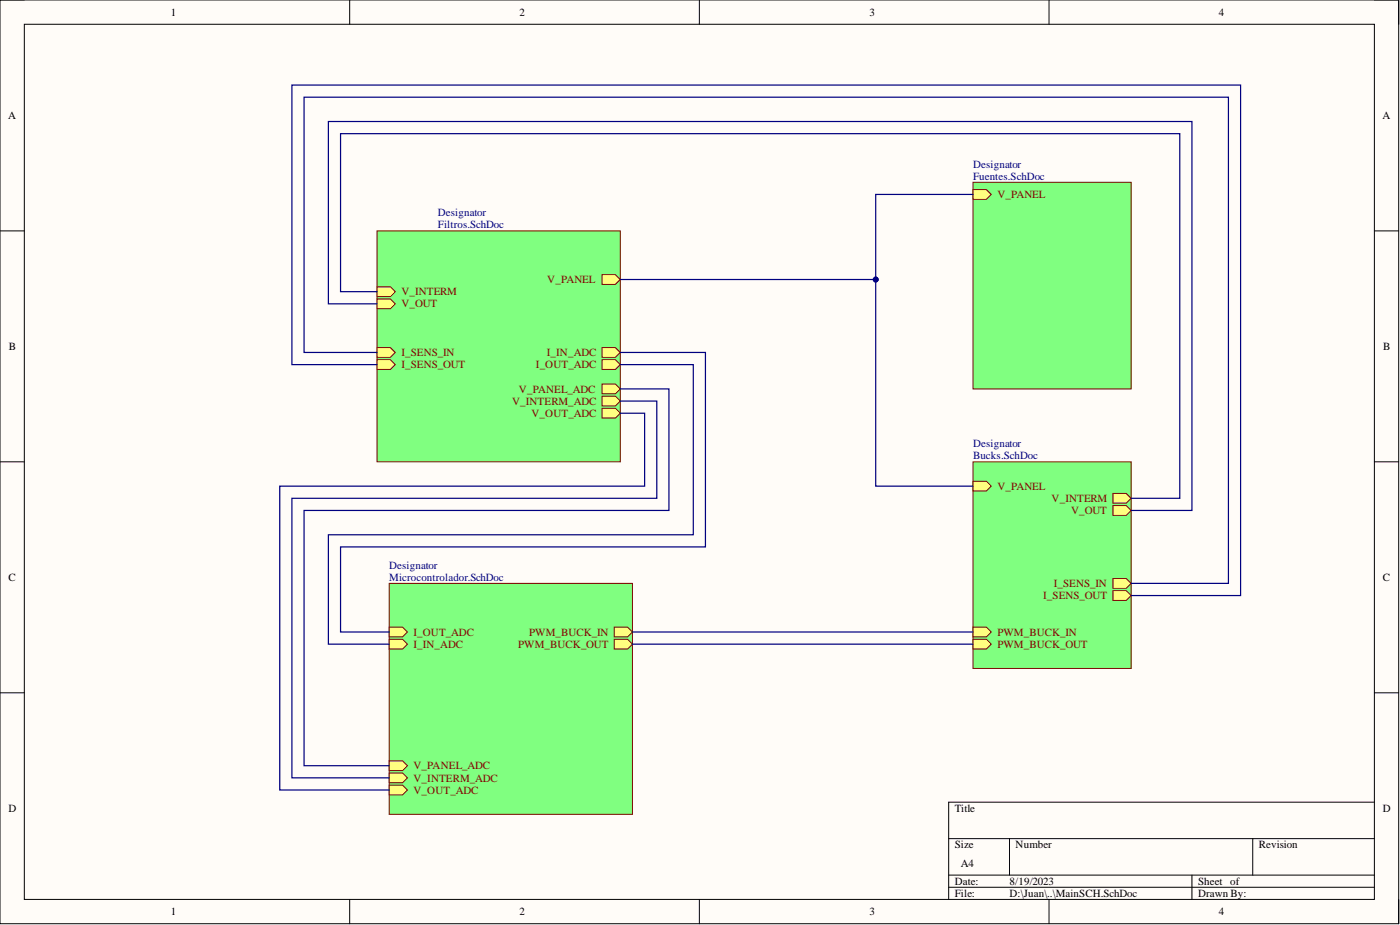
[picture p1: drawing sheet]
<svg xmlns="http://www.w3.org/2000/svg" width="292mm" height="193mm" viewBox="0 0 292 193" stroke-linecap="round" stroke-linejoin="round" font-family="sans-serif">
<path d="M0 0h291.8v192.7h-291.8z" fill-rule="evenodd" fill="#fffcf8"/>
<path d="M0 0h291.8v192.7h-291.8z" fill="none" stroke="#000" stroke-width=".21"/>
<path d="M5.1 5.1h281.7v182.5h-281.7z" fill-rule="evenodd" fill="#fffcf8"/>
<g fill="none" stroke="#000" stroke-width=".21">
<path d="M0 0h5.1M73 0v5.1M145.9 0v5.1M218.9 0v5.1M286.8 0h5v5.1M5.1 5.1h281.7v182.5h-281.7zM0 48.2h5.1M286.8 48.2h5M0 96.3h5.1M286.8 96.3h5M0 144.5h5.1M286.8 144.5h5"/>
<path d="M197.9 175h88.9M210.6 175v7.6M261.4 175v7.6M286.8 167.3h-88.9v20.3M73 187.6v5.1M145.9 187.6v5.1M197.9 182.6h88.9M197.9 185.1h88.9M218.9 187.6v5.1M248.7 182.6v5M291.8 187.6v5.1"/>
</g>
<path d="M203 96.3h33v43.2h-33z" fill-rule="evenodd" fill="#80ff80"/>
<path d="M203 96.3h33v43.2h-33z" fill="none" stroke="#800000" stroke-width=".21"/>
<path d="M203 100.4h2.8l1 1-1 1h-2.8z" fill-rule="evenodd" fill="#ffff80"/>
<path d="M203 100.4h2.8l1 1-1 1h-2.8z" fill="none" stroke="#800000" stroke-width=".21"/>
<path d="M232.2 102.9h2.8l1 1.1-1 1h-2.8z" fill-rule="evenodd" fill="#ffff80"/>
<path d="M232.2 102.9h2.8l1 1.1-1 1h-2.8z" fill="none" stroke="#800000" stroke-width=".21"/>
<path d="M203 133.4h2.8l1 1-1 1h-2.8z" fill-rule="evenodd" fill="#ffff80"/>
<path d="M203 133.4h2.8l1 1-1 1h-2.8z" fill="none" stroke="#800000" stroke-width=".21"/>
<path d="M203 130.8h2.8l1 1-1 1.1h-2.8z" fill-rule="evenodd" fill="#ffff80"/>
<path d="M203 130.8h2.8l1 1-1 1.1h-2.8z" fill="none" stroke="#800000" stroke-width=".21"/>
<path d="M232.2 105.5h2.8l1 1-1 1h-2.8z" fill-rule="evenodd" fill="#ffff80"/>
<path d="M232.2 105.5h2.8l1 1-1 1h-2.8z" fill="none" stroke="#800000" stroke-width=".21"/>
<path d="M232.2 120.7h2.8l1 1-1 1h-2.8z" fill-rule="evenodd" fill="#ffff80"/>
<path d="M232.2 120.7h2.8l1 1-1 1h-2.8z" fill="none" stroke="#800000" stroke-width=".21"/>
<path d="M232.2 123.2h2.8l1 1-1 1.1h-2.8z" fill-rule="evenodd" fill="#ffff80"/>
<path d="M232.2 123.2h2.8l1 1-1 1.1h-2.8z" fill="none" stroke="#800000" stroke-width=".21"/>
<path d="M78.7 48.2h50.7v48.1h-50.7z" fill-rule="evenodd" fill="#80ff80"/>
<path d="M78.7 48.2h50.7v48.1h-50.7z" fill="none" stroke="#800000" stroke-width=".21"/>
<path d="M78.7 72.5h2.8l1 1-1 1h-2.8z" fill-rule="evenodd" fill="#ffff80"/>
<path d="M78.7 72.5h2.8l1 1-1 1h-2.8z" fill="none" stroke="#800000" stroke-width=".21"/>
<path d="M78.7 75h2.8l1 1.1-1 1h-2.8z" fill-rule="evenodd" fill="#ffff80"/>
<path d="M78.7 75h2.8l1 1.1-1 1h-2.8z" fill="none" stroke="#800000" stroke-width=".21"/>
<path d="M78.7 59.8h2.8l1 1-1 1.1h-2.8z" fill-rule="evenodd" fill="#ffff80"/>
<path d="M78.7 59.8h2.8l1 1-1 1.1h-2.8z" fill="none" stroke="#800000" stroke-width=".21"/>
<path d="M78.7 62.4h2.8l1 1-1 1h-2.8z" fill-rule="evenodd" fill="#ffff80"/>
<path d="M78.7 62.4h2.8l1 1-1 1h-2.8z" fill="none" stroke="#800000" stroke-width=".21"/>
<path d="M125.6 57.3h2.8l1 1-1 1h-2.8z" fill-rule="evenodd" fill="#ffff80"/>
<path d="M125.6 57.3h2.8l1 1-1 1h-2.8z" fill="none" stroke="#800000" stroke-width=".21"/>
<path d="M125.6 72.5h2.8l1 1-1 1h-2.8z" fill-rule="evenodd" fill="#ffff80"/>
<path d="M125.6 72.5h2.8l1 1-1 1h-2.8z" fill="none" stroke="#800000" stroke-width=".21"/>
<path d="M125.6 75h2.8l1 1.1-1 1h-2.8z" fill-rule="evenodd" fill="#ffff80"/>
<path d="M125.6 75h2.8l1 1.1-1 1h-2.8z" fill="none" stroke="#800000" stroke-width=".21"/>
<path d="M125.6 80.1h2.8l1 1-1 1h-2.8z" fill-rule="evenodd" fill="#ffff80"/>
<path d="M125.6 80.1h2.8l1 1-1 1h-2.8z" fill="none" stroke="#800000" stroke-width=".21"/>
<path d="M125.6 82.7h2.8l1 1-1 1h-2.8z" fill-rule="evenodd" fill="#ffff80"/>
<path d="M125.6 82.7h2.8l1 1-1 1h-2.8z" fill="none" stroke="#800000" stroke-width=".21"/>
<path d="M125.6 85.2h2.8l1 1-1 1h-2.8z" fill-rule="evenodd" fill="#ffff80"/>
<path d="M125.6 85.2h2.8l1 1-1 1h-2.8z" fill="none" stroke="#800000" stroke-width=".21"/>
<path d="M203 38h33v43.1h-33z" fill-rule="evenodd" fill="#80ff80"/>
<path d="M203 38h33v43.1h-33z" fill="none" stroke="#800000" stroke-width=".21"/>
<path d="M203 39.5h2.8l1 1.1-1 1h-2.8z" fill-rule="evenodd" fill="#ffff80"/>
<path d="M203 39.5h2.8l1 1.1-1 1h-2.8z" fill="none" stroke="#800000" stroke-width=".21"/>
<path d="M81.2 121.7h50.8v48.2h-50.8z" fill-rule="evenodd" fill="#80ff80"/>
<path d="M81.2 121.7h50.8v48.2h-50.8z" fill="none" stroke="#800000" stroke-width=".21"/>
<path d="M81.2 133.4h2.8l1 1-1 1h-2.8z" fill-rule="evenodd" fill="#ffff80"/>
<path d="M81.2 133.4h2.8l1 1-1 1h-2.8z" fill="none" stroke="#800000" stroke-width=".21"/>
<path d="M81.2 130.8h2.8l1 1-1 1.1h-2.8z" fill-rule="evenodd" fill="#ffff80"/>
<path d="M81.2 130.8h2.8l1 1-1 1.1h-2.8z" fill="none" stroke="#800000" stroke-width=".21"/>
<path d="M81.2 158.7h2.8l1 1-1 1.1h-2.8z" fill-rule="evenodd" fill="#ffff80"/>
<path d="M81.2 158.7h2.8l1 1-1 1.1h-2.8z" fill="none" stroke="#800000" stroke-width=".21"/>
<path d="M81.2 161.3h2.8l1 1-1 1h-2.8z" fill-rule="evenodd" fill="#ffff80"/>
<path d="M81.2 161.3h2.8l1 1-1 1h-2.8z" fill="none" stroke="#800000" stroke-width=".21"/>
<path d="M128.2 130.8h2.7l1.1 1-1.1 1.1h-2.7z" fill-rule="evenodd" fill="#ffff80"/>
<path d="M128.2 130.8h2.7l1.1 1-1.1 1.1h-2.7z" fill="none" stroke="#800000" stroke-width=".21"/>
<path d="M128.2 133.4h2.7l1.1 1-1.1 1h-2.7z" fill-rule="evenodd" fill="#ffff80"/>
<path d="M128.2 133.4h2.7l1.1 1-1.1 1h-2.7z" fill="none" stroke="#800000" stroke-width=".21"/>
<path d="M81.2 163.8h2.8l1 1-1 1h-2.8z" fill-rule="evenodd" fill="#ffff80"/>
<path d="M81.2 163.8h2.8l1 1-1 1h-2.8z" fill="none" stroke="#800000" stroke-width=".21"/>
<path d="M129.4 58.3h53.3" fill="none" stroke="#000080" stroke-width=".25"/>
<circle cx="182.7" cy="58.3" r=".51" fill="#000080"/>
<circle cx="182.7" cy="58.3" r=".51" fill="none" stroke="#000080" stroke-width=".21"/>
<path d="M203 40.6h-20.3v60.8h20.3M78.7 60.8h-7.6v-32.9h175.1v76.1h-10.2M78.7 63.4h-10.2v-38.1h180.2v81.2h-12.7M78.7 73.5h-15.3v-53.2h192.9v101.4h-20.3M78.7 76.1h-17.8v-58.4h197.9v106.5h-22.8" fill="none" stroke="#000080" stroke-width=".25"/>
<circle cx="182.7" cy="58.3" r=".51" fill="#000080"/>
<circle cx="182.7" cy="58.3" r=".51" fill="none" stroke="#000080" stroke-width=".21"/>
<path d="M129.4 76.1h15.2v35.5h-76.1v22.8h12.7M129.4 73.5h17.8v40.6h-76.1v17.7h10.1M129.4 86.2h5.1v15.2h-76.1v63.4h22.8M129.4 83.7h7.6v20.3h-76.1v58.3h20.3M129.4 81.1h10.2v25.4h-76.2v53.2h17.8M132 131.8h71M132 134.4h71" fill="none" stroke="#000080" stroke-width=".25"/>
<g font-size="2.3">
<text x="35.6" y="3.3">1</text>
<text x="108.4" y="3.3">2</text>
<text x="181.4" y="3.3">3</text>
<text x="254.3" y="3.3">4</text>
<text x="1.7" y="24.8">A</text>
<text x="288.4" y="24.8">A</text>
<text x="1.9" y="73">B</text>
<text x="288.6" y="73">B</text>
<text x="1.8" y="121.2">C</text>
<text x="288.5" y="121.2">C</text>
<text x="1.8" y="169.4">D</text>
<text x="199.2" y="169.4">Title</text>
<text x="288.5" y="169.4">D</text>
<text x="199.2" y="177">Size</text>
<text x="211.9" y="177">Number</text>
<text x="262.6" y="177">Revision</text>
<text x="199.2" y="184.6">Date:</text>
<text x="200.5" y="180.8">A4</text>
<text x="210.6" y="184.6">8/19/2023</text>
<text x="250" y="184.6">Sheet of</text>
<text x="35.6" y="190.9">1</text>
<text x="108.4" y="190.9">2</text>
<text x="181.4" y="190.9">3</text>
<text x="199.2" y="187.1">File:</text>
<text x="210.6" y="187.1">D:\Juan\..\MainSCH.SchDoc</text>
<text x="250" y="187.1">Drawn By:</text>
<text x="254.3" y="190.9">4</text>
</g>
<g font-size="2.3" fill="#000080">
<text x="203" y="35">Designator</text>
<text x="203" y="37.5">Fuentes.SchDoc</text>
<text x="91.4" y="45.1">Designator</text>
<text x="91.4" y="47.7">Filtros.SchDoc</text>
<text x="203" y="93.3">Designator</text>
<text x="203" y="95.8">Bucks.SchDoc</text>
<text x="81.2" y="118.7">Designator</text>
<text x="81.2" y="121.2">Microcontrolador.SchDoc</text>
</g>
<g font-size="2.3" fill="#800000">
<text x="208.1" y="41.3">V_PANEL</text>
<text x="114.2" y="59.1">V_PANEL</text>
<text x="83.7" y="61.6">V_INTERM</text>
<text x="83.7" y="64.1">V_OUT</text>
<text x="83.7" y="74.3">I_SENS_IN</text>
<text x="83.7" y="76.8">I_SENS_OUT</text>
<text x="111.8" y="76.8">I_OUT_ADC</text>
<text x="114.1" y="74.3">I_IN_ADC</text>
<text x="108.3" y="81.9">V_PANEL_ADC</text>
<text x="106.8" y="84.4">V_INTERM_ADC</text>
<text x="110.9" y="87">V_OUT_ADC</text>
<text x="208.1" y="102.2">V_PANEL</text>
<text x="219.4" y="104.7">V_INTERM</text>
<text x="223.5" y="107.3">V_OUT</text>
<text x="217.6" y="125">I_SENS_OUT</text>
<text x="219.8" y="122.5">I_SENS_IN</text>
<text x="86.3" y="135.1">I_IN_ADC</text>
<text x="86.3" y="132.6">I_OUT_ADC</text>
<text x="108.1" y="135.1">PWM_BUCK_OUT</text>
<text x="110.4" y="132.6">PWM_BUCK_IN</text>
<text x="208.1" y="135.1">PWM_BUCK_OUT</text>
<text x="208.1" y="132.6">PWM_BUCK_IN</text>
<text x="86.3" y="160.5">V_PANEL_ADC</text>
<text x="86.3" y="163">V_INTERM_ADC</text>
<text x="86.3" y="165.6">V_OUT_ADC</text>
</g>
</svg>
